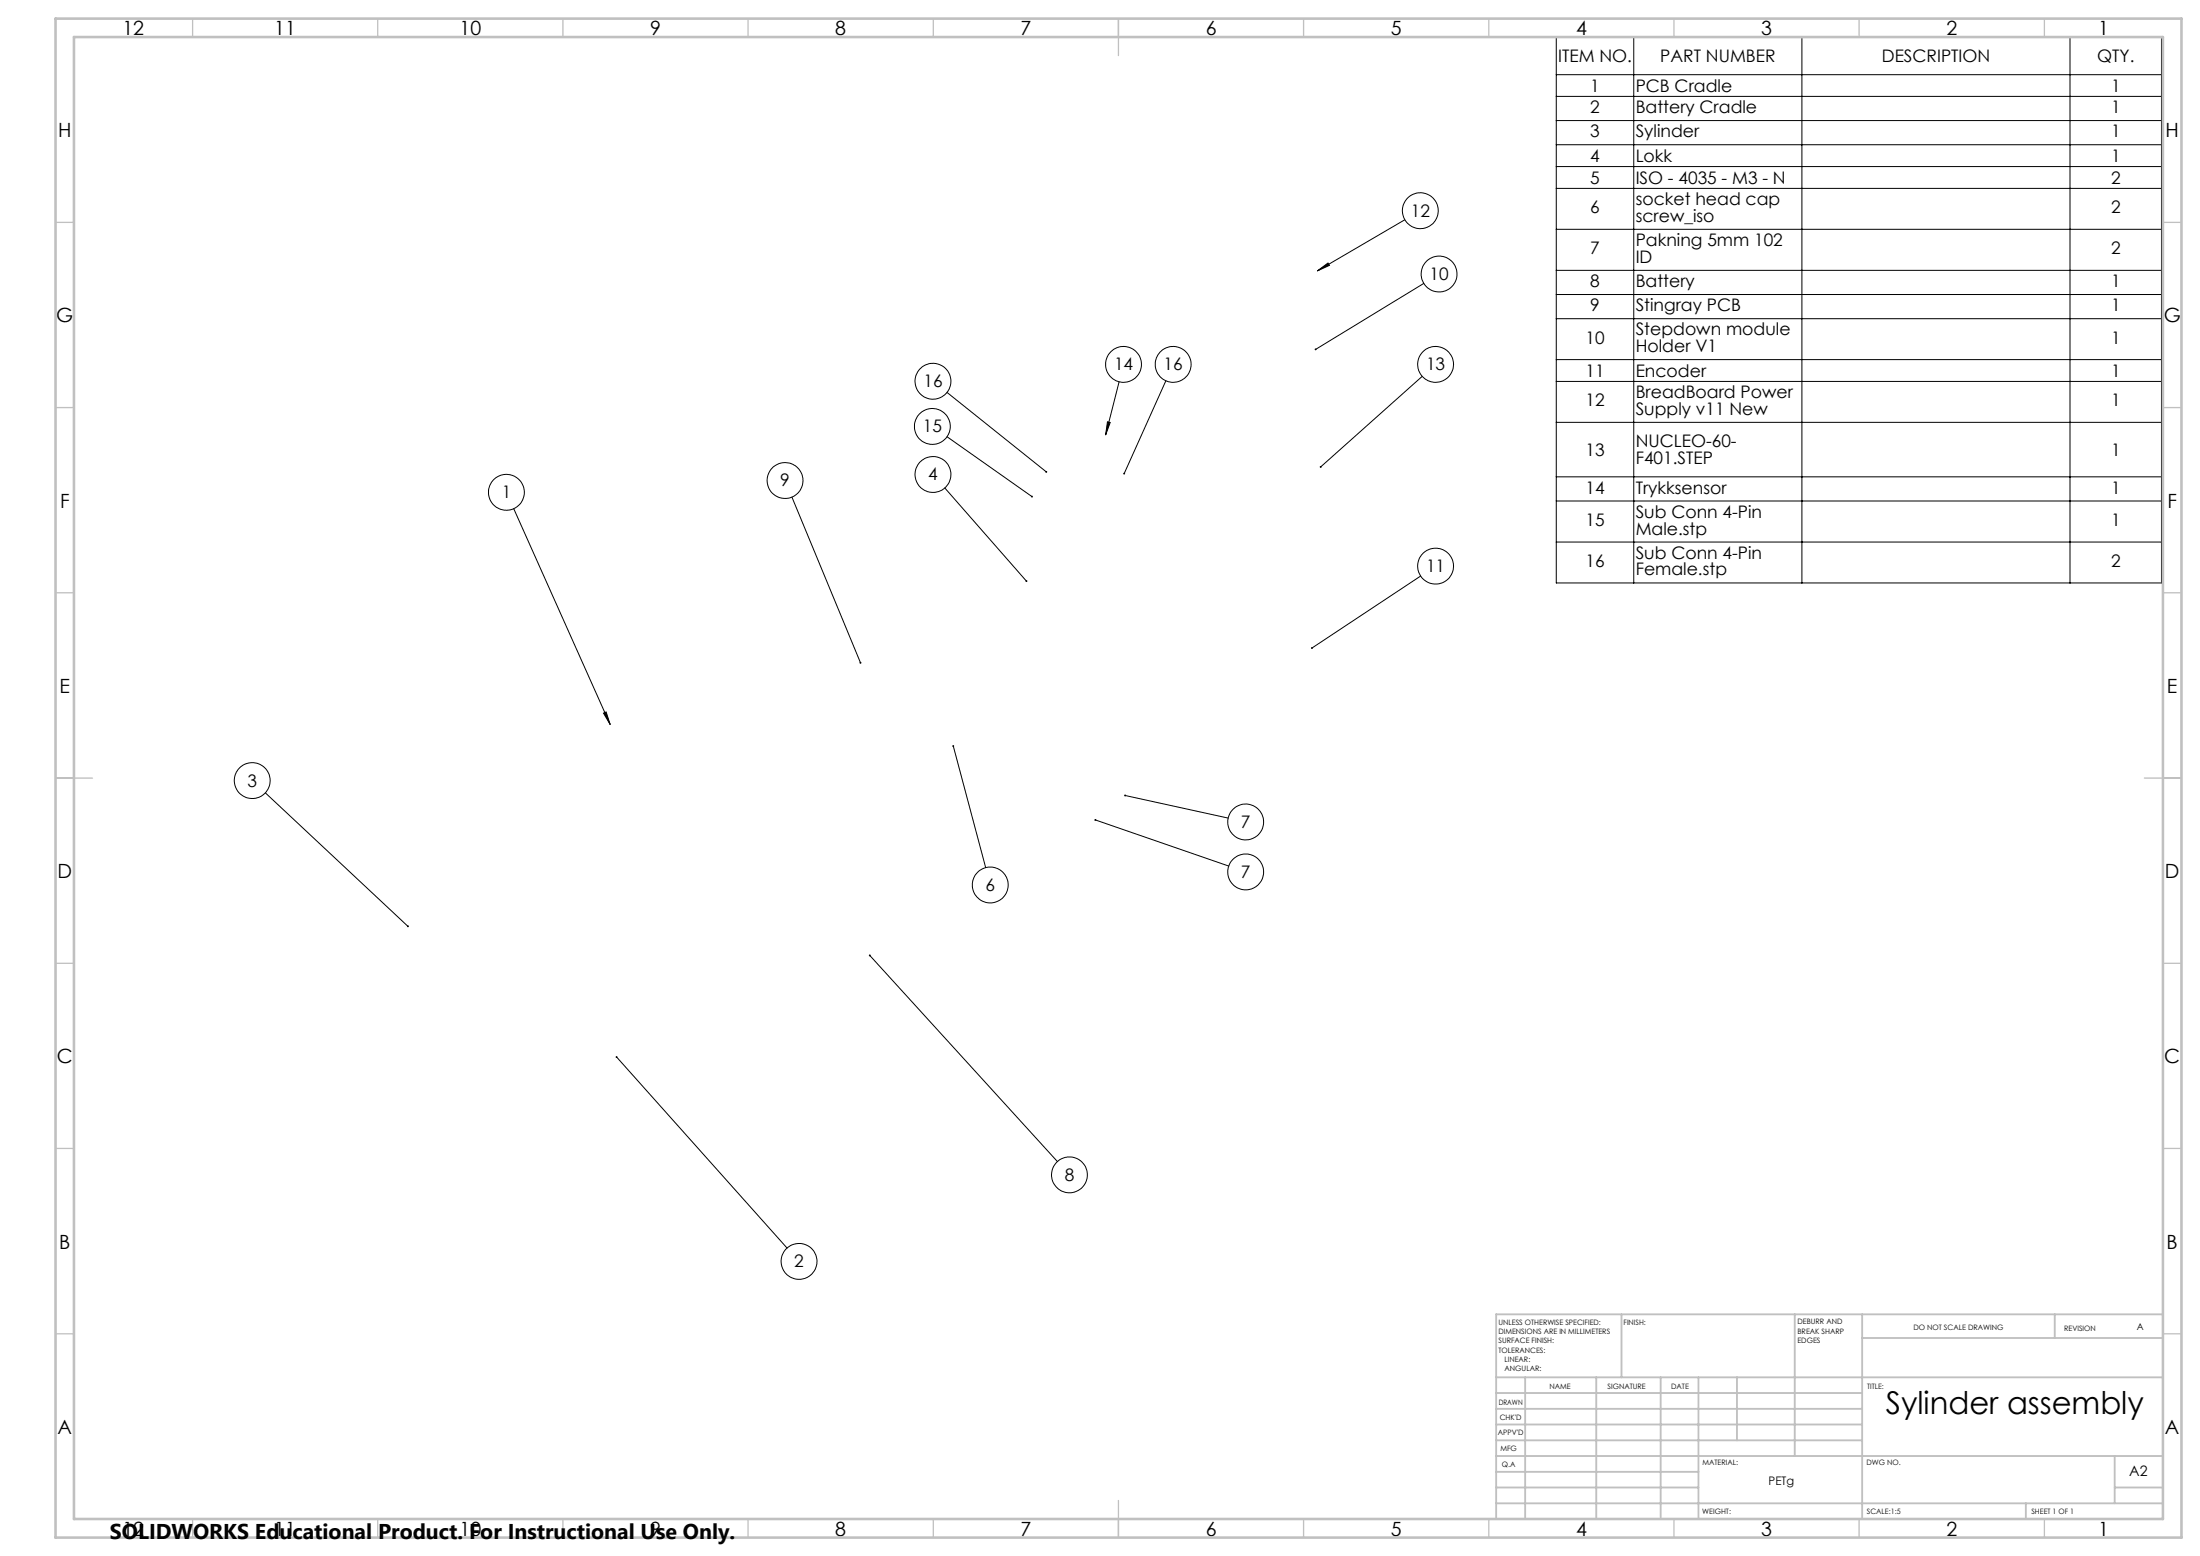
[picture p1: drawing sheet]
<svg xmlns="http://www.w3.org/2000/svg" width="594mm" height="420mm" viewBox="0 0 594 420" stroke-linecap="round" stroke-linejoin="round" font-family="sans-serif">
<g fill="none" stroke="#000" stroke-width=".27">
<path d="M420.2 10h163.4v147.4h-163.4zM441.1 10v147.4M486.5 10v147.4M558.9 10v147.4M420.2 20.2h163.4M420.2 26h163.4M420.2 32.5h163.4M420.2 39.1h163.4M379.3 59.3l-23.6 13.8M420.2 45h163.4M420.2 50.9h163.4M355.7 73.1l2.9-2.1 .4 .6z"/>
<path d="M384.4 76.5l-29.2 17.8M420.2 61.9h163.4M420.2 73h163.4M420.2 79.5h163.4M420.2 86h163.4M420.2 97.1h163.4M255.7 117.9l22.9 16.1M255.7 105.9l26.8 21.5M299 113.9l.8 .1-1.3 3.4zM302.2 103.1l-3.7 14.3M314.8 102.8l-11.3 25M384 101.6l-27.4 24.4"/>
<path d="M420.2 103h163.4M420.2 114h163.4M138.7 137.3l26 58.3M213.8 134.2l18.5 44.7M255.1 131.7l22 25.2M420.2 128.7h163.4M420.2 135.2h163.4M383.6 155.5l-29.4 19.4M420.2 146.3h163.4M162.9 192.5l.8-.3 1 3.4zM71.6 214l38.5 36M257.4 201.4l8.7 32.8"/>
<path d="M303.8 214.7l27.8 6.1M295.7 221.3l36.1 12.5M234.8 257.9l50.7 55.6M166.5 285.3l46 51.6"/>
<circle cx="383.5" cy="56.9" r="4.8"/>
<circle cx="388.5" cy="74" r="4.8"/>
<circle cx="303.3" cy="98.4" r="4.8"/>
<circle cx="316.8" cy="98.4" r="4.8"/>
<circle cx="387.6" cy="98.4" r="4.8"/>
<circle cx="251.7" cy="115.1" r="4.8"/>
<circle cx="251.9" cy="102.9" r="4.8"/>
<circle cx="136.7" cy="132.9" r="4.8"/>
<circle cx="212" cy="129.7" r="4.8"/>
<circle cx="251.9" cy="128.1" r="4.8"/>
<circle cx="387.6" cy="152.8" r="4.8"/>
<circle cx="68.1" cy="210.7" r="4.8"/>
<circle cx="267.4" cy="238.9" r="4.8"/>
<circle cx="336.3" cy="235.3" r="4.8"/>
<circle cx="336.3" cy="221.9" r="4.8"/>
<circle cx="288.7" cy="317.1" r="4.8"/>
<circle cx="215.8" cy="340.5" r="4.8"/>
</g>
<g fill="none" stroke="#c0c0c0" stroke-width=".35">
<path d="M52 5v5M102 5v5M152 5v5M202 5v5M252 5v5M302 5v10M352 5v5M402 5v5M452 5v5M502 5v5M552 5v5M15 60h5"/>
<path d="M584 60h5M15 110h5M584 110h5M15 160h5M584 160h5M15 210h10M579 210h10M15 260h5M584 260h5M15 310h5M584 310h5M15 360h5"/>
<path d="M584 360h5M52 410v5M102 410v5M152 410v5M202 410v5M252 410v5M302 405v10M352 410v5M402 410v5M452 410v5M502 410v5M552 410v5"/>
</g>
<g fill="none" stroke="#c0c0c0" stroke-width=".5">
<path d="M437.8 354.8v17M484.6 354.8v38.2M502.8 354.8v55.2M554.8 354.8v6.4M584 354.8h-180v55.2M404 371.8h180M404 376h98.8M411.8 371.8v38.2M431 371.8v38.2M448.4 371.8v38.2M458.6 371.8v38.2M469 371.8v17"/>
<path d="M502.8 361.2h81.2M404 388.8h98.8M404 384.5h98.8M404 380.3h98.8M404 397.3h54.6M404 393h180M571 393v12.8M404 405.8h180M404 401.5h54.6M547 405.8v4.2M571 401.5h13"/>
</g>
<path d="M15 5h574v410h-574zM20 10h564v400h-564z" fill="none" stroke="#c0c0c0" stroke-width=".7"/>
<path d="M110 249.9v.3h.3l-.2-.2 .3 .1-.1-.3zM162.9 192.5l.8-.3 1 3.4zM166.3 285.2a.26 .26 0 0 0 .1 .4 .26 .26 0 0 0 .3-.3 .26 .26 0 0 0-.4-.2l.2 .2zM234.7 257.7a.25 .25 0 0 0 0 .4 .25 .25 0 0 0 .4-.2 .25 .25 0 0 0-.4-.2l.1 .2zM232.2 178.7v.4h.2l-.1-.2 .1 .2h.2l-.2-.4zM295.5 221.2l.2 .1-.2-.1a.25 .25 0 0 0 .3 .4 .24 .24 0 0 0 .2-.4 .24 .24 0 0 0-.4-.1zM303.6 214.5l-.1 .2h.3h-.3a.27 .27 0 0 0 .3 .3 .27 .27 0 0 0 .2-.4 .27 .27 0 0 0-.4-.1zM257.2 201.1a.27 .27 0 0 0 0 .5 .27 .27 0 0 0 .4-.1 .27 .27 0 0 0-.2-.4v.3zM277 156.7v.3h.3l-.2-.1 .3 .1-.1-.3zM278.4 133.9v.3h.4l-.2-.2 .3 .1-.1-.3zM282.3 127.2v.3l.3 .1-.1-.2 .2 .1v-.3zM299 113.9l.8 .1-1.3 3.4zM303.4 127.7v.3l.1-.2-.1 .3h.2l.1-.4zM355.7 73.1l2.9-2.1 .4 .6zM355.1 94.1l-.1 .4 .2-.2-.2 .2a.26 .26 0 0 0 .4 0 .26 .26 0 0 0 0-.3 .26 .26 0 0 0-.3-.1zM356.4 125.8l-.1 .3 .3-.1-.2 .2a.25 .25 0 0 0 .4 0 .25 .25 0 0 0 0-.3 .25 .25 0 0 0-.4-.1zM354 174.7v.4l.2-.2-.2 .2a.26 .26 0 0 0 .4 0 .26 .26 0 0 0 0-.4 .26 .26 0 0 0-.4 0z" fill="#000"/>
<text font-size="8.5" x="509.2" y="381.8">Sylinder assembly</text>
<text font-size="5.8" x="29.7" y="415.3">SOLIDWORKS Educational Product. For Instructional Use Only.</text>
<g font-size="5.3">
<text x="33.1" y="9.5">12</text>
<text x="74.1" y="9.5">11</text>
<text x="124.1" y="9.5">10</text>
<text x="175.5" y="9.5">9</text>
<text x="225.5" y="9.5">8</text>
<text x="275.5" y="9.5">7</text>
<text x="325.5" y="9.5">6</text>
<text x="375.5" y="9.5">5</text>
<text x="425.5" y="9.5">4</text>
<text x="475.5" y="9.5">3</text>
<text x="525.5" y="9.5">2</text>
<text x="566.5" y="9.5">1</text>
<text x="15.7" y="37">H</text>
<text x="584.7" y="37">H</text>
<text x="15.2" y="87">G</text>
<text x="584.2" y="87">G</text>
<text x="16.2" y="137">F</text>
<text x="585.2" y="137">F</text>
<text x="16.1" y="187">E</text>
<text x="585.1" y="187">E</text>
<text x="15.5" y="237">D</text>
<text x="584.5" y="237">D</text>
<text x="15.4" y="287">C</text>
<text x="584.4" y="287">C</text>
<text x="16" y="337.1">B</text>
<text x="585" y="337.1">B</text>
<text x="15.5" y="387">A</text>
<text x="584.5" y="387">A</text>
<text x="33.1" y="414.5">12</text>
<text x="74.1" y="414.5">11</text>
<text x="124.1" y="414.5">10</text>
<text x="175.5" y="414.5">9</text>
<text x="225.5" y="414.5">8</text>
<text x="275.5" y="414.5">7</text>
<text x="325.5" y="414.5">6</text>
<text x="375.5" y="414.5">5</text>
<text x="425.5" y="414.5">4</text>
<text x="475.5" y="414.5">3</text>
<text x="525.5" y="414.5">2</text>
<text x="566.5" y="414.5">1</text>
</g>
<g font-size="4.7">
<text x="420.7" y="16.7">ITEM NO.</text>
<text x="448.3" y="16.7">PART NUMBER</text>
<text x="508.1" y="16.7">DESCRIPTION</text>
<text x="566.2" y="16.7">QTY.</text>
<text x="429.4" y="24.7">1</text>
<text x="441.6" y="24.7">PCB Cradle</text>
<text x="570" y="24.7">1</text>
<text x="429.4" y="30.5">2</text>
<text x="441.6" y="30.5">Battery Cradle</text>
<text x="570" y="30.5">1</text>
<text x="429.4" y="37.1">3</text>
<text x="441.6" y="37.1">Sylinder</text>
<text x="570" y="37.1">1</text>
<text x="429.4" y="43.7">4</text>
<text x="441.6" y="43.7">Lokk</text>
<text x="570" y="43.7">1</text>
<text x="429.4" y="49.6">5</text>
<text x="441.6" y="49.6">ISO - 4035 - M3 - N</text>
<text x="570" y="49.6">2</text>
<text x="380.9" y="58.5">12</text>
<text x="429.4" y="57.6">6</text>
<text x="441.6" y="55.4">socket head cap</text>
<text x="441.6" y="59.9">screw_iso</text>
<text x="570" y="57.6">2</text>
<text x="429.4" y="68.7">7</text>
<text x="441.6" y="66.4">Pakning 5mm 102</text>
<text x="441.6" y="70.9">ID</text>
<text x="570" y="68.7">2</text>
<text x="386" y="75.6">10</text>
<text x="429.4" y="77.5">8</text>
<text x="441.6" y="77.5">Battery</text>
<text x="570" y="77.5">1</text>
<text x="429.4" y="84">9</text>
<text x="441.6" y="84">Stingray PCB</text>
<text x="570" y="84">1</text>
<text x="428.1" y="92.8">10</text>
<text x="441.6" y="90.5">Stepdown module</text>
<text x="441.6" y="95">Holder V1</text>
<text x="570" y="92.8">1</text>
<text x="300.8" y="100">14</text>
<text x="314.2" y="100">16</text>
<text x="385" y="100">13</text>
<text x="428.1" y="101.7">11</text>
<text x="441.6" y="101.7">Encoder</text>
<text x="570" y="101.7">1</text>
<text x="249.3" y="104.5">16</text>
<text x="441.6" y="107.4">BreadBoard Power</text>
<text x="428.1" y="109.7">12</text>
<text x="441.6" y="112">Supply v11 New</text>
<text x="570" y="109.7">1</text>
<text x="249.2" y="116.7">15</text>
<text x="428.1" y="123">13</text>
<text x="441.6" y="120.8">NUCLEO-60-</text>
<text x="441.6" y="125.3">F401.STEP</text>
<text x="570" y="123">1</text>
<text x="210.7" y="131.3">9</text>
<text x="250.6" y="129.7">4</text>
<text x="135.5" y="134.5">1</text>
<text x="428.1" y="133.2">14</text>
<text x="441.6" y="133.2">Trykksensor</text>
<text x="570" y="133.2">1</text>
<text x="428.1" y="142">15</text>
<text x="441.6" y="139.7">Sub Conn 4-Pin</text>
<text x="570" y="142">1</text>
<text x="441.6" y="144.3">Male.stp</text>
<text x="385" y="154.4">11</text>
<text x="428.1" y="153.1">16</text>
<text x="441.6" y="150.8">Sub Conn 4-Pin</text>
<text x="441.6" y="155.3">Female.stp</text>
<text x="570" y="153.1">2</text>
<text x="66.8" y="212.3">3</text>
<text x="335.1" y="223.5">7</text>
<text x="335.1" y="237">7</text>
<text x="266.1" y="240.5">6</text>
<text x="287.5" y="318.7">8</text>
<text x="214.5" y="342.1">2</text>
</g>
<text font-size="3.9" x="574.9" y="398.5">A2</text>
<text font-size="3.2" x="477.5" y="400.9">PETg</text>
<text font-size="2.5" x="576.9" y="359.1">A</text>
<g font-size="2">
<text x="404.6" y="357.6">UNLESS OTHERWISE SPECIFIED:</text>
<text x="438.4" y="357.6">FINISH:</text>
<text x="485.3" y="357.5">DEBURR AND</text>
<text x="485.3" y="360">BREAK SHARP</text>
<text x="516.6" y="359">DO NOT SCALE DRAWING</text>
<text x="557.3" y="359.2">REVISION</text>
<text x="404.6" y="360.1">DIMENSIONS ARE IN MILLIMETERS</text>
<text x="404.6" y="362.6">SURFACE FINISH:</text>
<text x="404.6" y="365.1">TOLERANCES:</text>
<text x="485.3" y="362.5">EDGES</text>
<text x="406.2" y="367.6">LINEAR:</text>
<text x="406.2" y="370.1">ANGULAR:</text>
<text x="418.3" y="375">NAME</text>
<text x="434" y="374.9">SIGNATURE</text>
<text x="451.2" y="374.9">DATE</text>
<text x="504.1" y="374.9">TITLE:</text>
<text x="404.6" y="379.1">DRAWN</text>
<text x="404.9" y="383.3">CHK'D</text>
<text x="404.4" y="387.4">APPV'D</text>
<text x="405.1" y="391.8">MFG</text>
<text x="405.5" y="396">Q.A</text>
<text x="459.6" y="395.5">MATERIAL:</text>
<text x="504" y="395.5">DWG NO.</text>
<text x="459.6" y="408.5">WEIGHT:</text>
<text x="504.1" y="408.6">SCALE:1:5</text>
<text x="548.5" y="408.6">SHEET 1 OF 1</text>
</g>
</svg>
